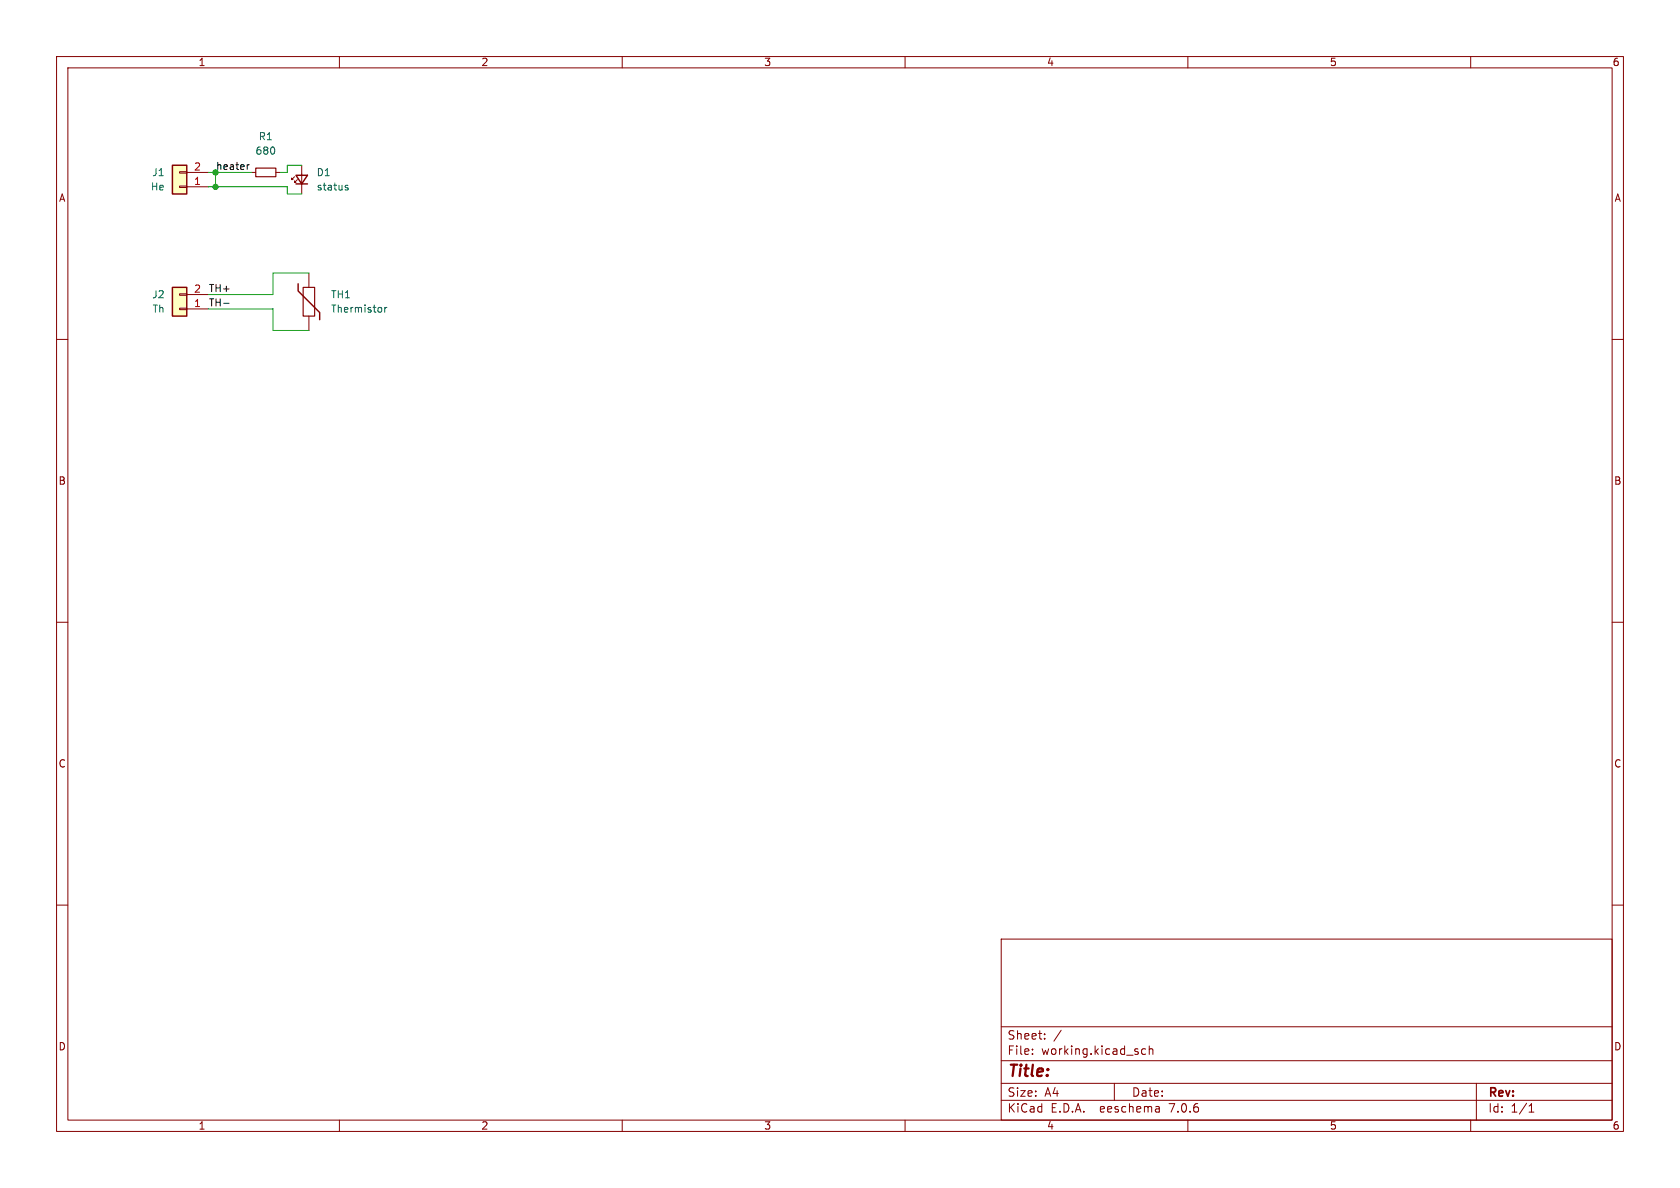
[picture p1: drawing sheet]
<svg xmlns="http://www.w3.org/2000/svg" width="297mm" height="210mm" viewBox="0 0 297 210" stroke-linecap="round" stroke-linejoin="round" font-family="sans-serif">
<g fill="none" stroke="#840000" stroke-width=".18">
<path d="M10 10h277v190h-277zM12 12h273v186h-273zM60 10v2M110 10v2M160 10v2M210 10v2M260 10v2M31.7 30.4h1.3v.2h-1.3zM31.7 32.9h1.3v.2h-1.3zM33 33h3.8M33 30.5h3.8M44.4 30.5h.8"/>
<path d="M48.8 30.5h.7M52.1 31.2l-.5 .6v-.3v.3h.2M52.6 31.8l-.5 .5v-.3v.3h.2M53.3 29.2v5.1M10 60h2M31.7 51.9h1.3v.3h-1.3zM31.7 54.5h1.3v.2h-1.3zM33 54.6h3.8M33 52.1h3.8M54.6 48.3v2.5M54.6 55.9v2.5M285 60h2"/>
<path d="M10 110h2M285 110h2M10 160h2M285 160h2M177 166h108v32h-108zM60 198v2M110 198v2M160 198v2M177 194.5h108M177 191.5h108M177 187.5h108M177 181.5h108"/>
<path d="M182.5 186.3v.1M182.5 185.5v.1M184.7 183.6v.1M184.7 182.8v.1M187.6 182.1l-1.3 2M197 191.5v3M202.5 185.5l-.4-.1-.3 .3v.4l.2 .2h.5M203.2 185.5l.2-.1 .3 .1 .1 .9M203.2 184.9v1.5M204.9 195.7l.1 .9M205 196.5l-.2 .1M205 196h-.2"/>
<path d="M210 198v2M260 198v2M261 191.5v6.5M270.3 196.6h.9M270.3 195.5l.4-.4v1.5"/>
</g>
<g fill="#ffffc2" stroke="#ffffc2" stroke-width=".18">
<path d="M30.5 29.2h2.5v5.1h-2.5z"/>
<path d="M30.5 50.8h2.5v5.1h-2.5z"/>
</g>
<path d="M30.5 29.2h2.5v5.1h-2.5zM52.3 31h2.1l-1.1 1.5zM52.3 32.5h2.1M30.5 50.8h2.5v5.1h-2.5zM52.7 50.2v1.2l3.8 3.8v1.3" fill="none" stroke="#840000" stroke-width=".25"/>
<path d="M45.2 29.7h3.6v1.5h-3.6zM53.6 50.8h2v5.1h-2z" fill="none" stroke="#840000" stroke-width=".2"/>
<path d="M61.1 33.1l.5 .3-.1 .1-.4 .1M61.1 32.8h.4M68 54.3v.9M68.4 54.3l-.4 .3" fill="none" stroke="#006464" stroke-width=".18"/>
<path d="M44.1 29.1l-.4 .3M39.5 53.6h1" fill="none" stroke="#0f0f0f" stroke-width=".18"/>
<path d="M36.8 30.5h7.6M36.8 33h14v1.3h2.5M38.1 30.5v2.5M53.3 29.2h-2.5v1.3h-1.3M36.8 54.6h11.5v3.8h6.3M54.6 48.3h-6.3v3.8h-11.5" fill="none" stroke="#009600" stroke-width=".18"/>
<g fill="#009600" stroke="#009600" stroke-width=".18">
<circle cx="38.1" cy="30.5" r=".46"/>
<circle cx="38.1" cy="33" r=".46"/>
</g>
<text font-size="2.8" fill="#840000" x="178" y="190.9">Title:</text>
<g font-size="2.1" fill="#840000">
<text x="178" y="184">Sheet:</text>
<text x="178" y="186.7">File:</text>
<text x="184.1" y="186.7">working.kicad_sch</text>
<text x="178" y="196.9">KiCad</text>
<text x="178" y="194.1">Size:</text>
<text x="184.7" y="194.1">A4</text>
<text x="185.7" y="196.9">E.D.A.</text>
<text x="194.6" y="196.9">eeschema</text>
<text x="200" y="194.1">Date:</text>
<text x="207" y="196.9">7.0.6</text>
<text x="263" y="194.3">Rev:</text>
<text x="263" y="196.9">Id:</text>
<text x="267.1" y="196.9">1/1</text>
</g>
<g font-size="1.8" fill="#840000">
<text x="35" y="11.9">1</text>
<text x="85" y="11.9">2</text>
<text x="135" y="11.9">3</text>
<text x="185" y="11.9">4</text>
<text x="235" y="11.9">5</text>
<text x="285" y="11.9">6</text>
<text x="10.3" y="35.9">A</text>
<text x="285.3" y="35.9">A</text>
<text x="10.3" y="85.9">B</text>
<text x="285.3" y="85.9">B</text>
<text x="10.3" y="135.9">C</text>
<text x="285.3" y="135.9">C</text>
<text x="10.3" y="185.9">D</text>
<text x="285.3" y="185.9">D</text>
<text x="35" y="199.9">1</text>
<text x="85" y="199.9">2</text>
<text x="135" y="199.9">3</text>
<text x="185" y="199.9">4</text>
<text x="235" y="199.9">5</text>
<text x="285" y="199.9">6</text>
</g>
<g font-size="1.8" fill="#006464">
<text x="45.1" y="27.5">680</text>
<text x="45.6" y="25">R1</text>
<text x="26.6" y="33.9">He</text>
<text x="26.8" y="31.3">J1</text>
<text x="55.9" y="31.3">D1</text>
<text x="55.9" y="33.9">status</text>
<text x="26.8" y="52.9">J2</text>
<text x="58.4" y="52.9">TH1</text>
<text x="26.9" y="55.5">Th</text>
<text x="58.4" y="55.5">Thermistor</text>
</g>
<g font-size="1.8" fill="#a90000">
<text x="34.2" y="32.8">1</text>
<text x="34.2" y="30.2">2</text>
<text x="34.2" y="51.8">2</text>
<text x="34.2" y="54.4">1</text>
</g>
<g font-size="1.8" fill="#0f0f0f">
<text x="38.1" y="30.1">heater</text>
<text x="36.8" y="51.7">TH+</text>
<text x="36.8" y="54.3">TH-</text>
</g>
</svg>
